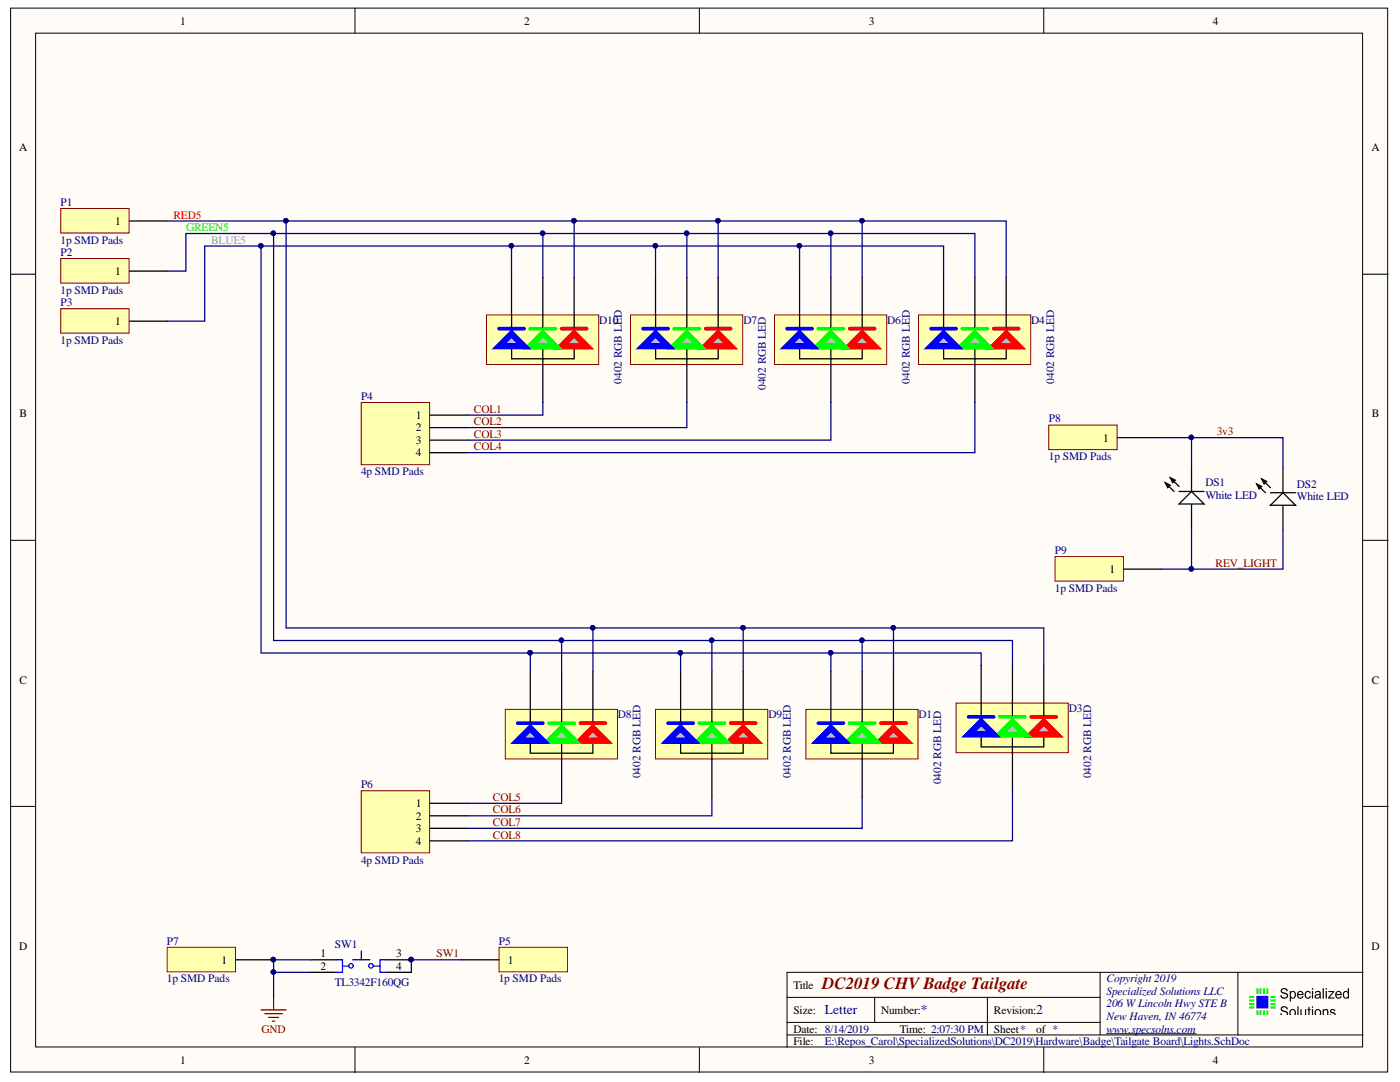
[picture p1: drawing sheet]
# Altium project Tailgate Board.PrjPcb
projecttitle: DC2019 CHV Badge Tailgate; projectrevision: 2
1 sheet, 20 parts. Net scope: global (net labels, ports and power ports of the same name join across sheets).
Board file: Tailgate PCB.PcbDoc

## Sheet Lights.SchDoc
size Letter

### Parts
D1  0402 RGB LED  [0404 RGB LED]
D3  0402 RGB LED  [0404 RGB LED]
D4  0402 RGB LED  [0404 RGB LED]
D6  0402 RGB LED  [0404 RGB LED]
D7  0402 RGB LED  [0404 RGB LED]
D8  0402 RGB LED  [0404 RGB LED]
D9  0402 RGB LED  [0404 RGB LED]
D10  0402 RGB LED  [0404 RGB LED]
DS1  White LED  [EVRL-0402-2_V]
DS2  White LED  [EVRL-0402-2_V]
P1  1p SMD Pads  [1p SMD pad]
P2  1p SMD Pads  [1p SMD pad]
P3  1p SMD Pads  [1p SMD pad]
P4  4p SMD Pads  [4p SMD pad]
P5  1p SMD Pads  [1p SMD pad]
P6  4p SMD Pads  [4p SMD pad]
P7  1p SMD Pads  [1p SMD pad]
P8  1p SMD Pads  [1p SMD pad]
P9  1p SMD Pads  [1p SMD pad]
SW1  TL3342F160QG  [ESWI-TL3342F160QG_V]

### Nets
GND: P7.1 SW1.1 SW1.2
3v3: DS1.2(K) DS2.2(K) P8.1
BLUE5: D1.4 D3.4 D4.4 D6.4 D7.4 D8.4 D9.4 D10.4 P3.1
COL1: D10.1 P4.1
COL2: D7.1 P4.2
COL3: D6.1 P4.3
COL4: D4.1 P4.4
COL5: D8.1 P6.1
COL6: D9.1 P6.2
COL7: D1.1 P6.3
COL8: D3.1 P6.4
GREEN5: D1.3 D3.3 D4.3 D6.3 D7.3 D8.3 D9.3 D10.3 P2.1
RED5: D1.2 D3.2 D4.2 D6.2 D7.2 D8.2 D9.2 D10.2 P1.1
REV_LIGHT: DS1.1(A) DS2.1(A) P9.1
SW1: P5.1 SW1.3 SW1.4
